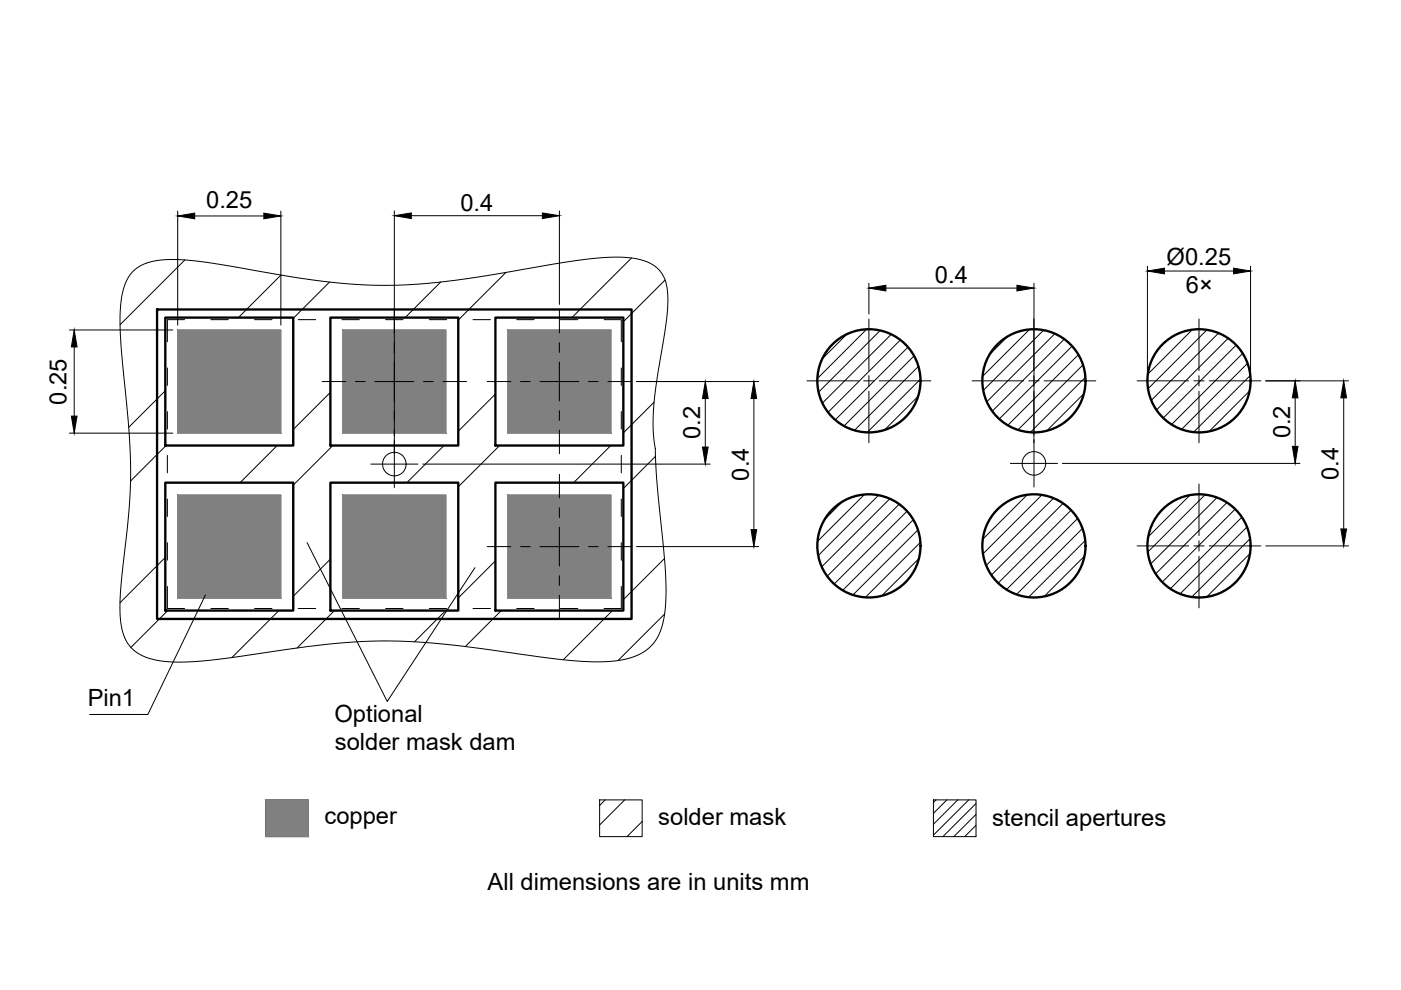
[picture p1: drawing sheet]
<svg xmlns="http://www.w3.org/2000/svg" width="297mm" height="210mm" viewBox="0 0 297 210" stroke-linecap="round" stroke-linejoin="round" font-family="sans-serif">
<!-- layer: package -->
<g fill="none" stroke="#000" stroke-width=".21">
<path d="M35.5 78v3.7M39.1 67.8h-3.6v4.7M44.7 67.8h3.7M54 67.8h3.7M63.2 67.8h3.7M72.5 67.8h3.7M81.8 67.8h3.7M91 67.8h3.7M100.3 67.8h3.7M109.5 67.8h3.7M118.8 67.8h3.7M128.1 67.8h3.6v4.7"/>
<path d="M131.7 78v3.7M35.5 87.3v3.7M35.5 96.5v3.8M78.6 98.4h10M83.6 93.4v10M131.7 87.3v3.7M131.7 96.5v3.8M214.2 98.3h10M219.2 93.2v10M35.5 105.8v3.7M35.5 115.1v3.7M131.7 105.8v3.7"/>
<path d="M131.7 115.1v3.7M35.5 124.3v4.7h3.6M44.7 129h3.7M54 129h3.7M63.2 129h3.7M72.5 129h3.7M81.8 129h3.7M91 129h3.7M100.3 129h3.7M109.5 129h3.7M118.8 129h3.7M131.7 124.3v4.7h-3.6"/>
<circle cx="83.6" cy="98.4" r="2.5"/>
<circle cx="219.2" cy="98.2" r="2.5"/>
</g>
<!-- layer: PCB-copper -->
<g fill="#808080" stroke="#808080" stroke-width=".21">
<path d="M107.7 70l21.8 21.8v-21.8zM107.7 70l21.8 21.8h-21.8z"/>
<path d="M72.7 70l21.8 21.8v-21.8zM72.7 70l21.8 21.8h-21.8z"/>
<path d="M37.7 70l21.8 21.8v-21.8zM37.7 70l21.8 21.8h-21.8z"/>
<path d="M107.7 105l21.8 21.8v-21.8zM107.7 105l21.8 21.8h-21.8z"/>
<path d="M72.7 105l21.8 21.8v-21.8zM72.7 105l21.8 21.8h-21.8z"/>
<path d="M37.7 105l21.8 21.8v-21.8zM37.7 105l21.8 21.8h-21.8z"/>
</g>
<path d="M37.7 70h21.8v21.8h-21.8zM72.7 70h21.8v21.8h-21.8zM107.7 70h21.8v21.8h-21.8zM37.7 105h21.8v21.8h-21.8zM72.7 105h21.8v21.8h-21.8zM107.7 105h21.8v21.8h-21.8z" fill="none" stroke="#808080" stroke-width=".21"/>
<!-- layer: solder mask -->
<g fill="none" stroke="#000" stroke-width=".21">
<path d="M28.1 57.6a11.1 11.1 0 0 1 8.3-2.6 105.9 105.9 0 0 1 18.3 2.5 135.4 135.4 0 0 0 29.6 3 210.7 210.7 0 0 0 30.3-4 77.9 77.9 0 0 1 18.6-1.9 8.9 8.9 0 0 1 7.2 3.5 12.8 12.8 0 0 1 1.1 7.6l-.3 2.8a267.7 267.7 0 0 0-2.7 18.8v1.6a30.5 30.5 0 0 0 .4 6.4v.5a288.4 288.4 0 0 0 1.9 21.9 42.8 42.8 0 0 1-.5 15.2 9.6 9.6 0 0 1-8.3 7 51.5 51.5 0 0 1-15.3-.3 380.1 380.1 0 0 0-30.3-3.6 148.4 148.4 0 0 0-30.2 2.4 110.3 110.3 0 0 1-19.1 2 13.3 13.3 0 0 1-9.1-2.9 10.5 10.5 0 0 1-2.6-7.5 116.2 116.2 0 0 1 1.5-17 118 118 0 0 0-.3-29.4 108.6 108.6 0 0 1-1.1-18.4 12 12 0 0 1 2.6-7.6zM39.2 55.1l-13.8 13.8M59.6 58.3l-9.1 9M69.9 59.8l-7.7 7.7M93.4 59.8l-7.5 7.5M107.3 57.8l-10.1 10.1M133.9 54.7l-12.6 12.6M141 59.4l-8.8 8.8M35 82.8l-7.7 7.8M35.2 94.5l-7.5 7.5M58.8 94.5l-7.9 7.8M70 83.2l-7.8 7.9"/>
<path d="M70.6 94.5l-8.4 8.4M94.1 94.5l-7.8 7.8M105 83.6l-7.8 7.8M105.9 94.5l-8.7 8.7M129.5 94.5l-7.9 7.8M138.7 85.3l-6.5 6.5M139 96.8l-6.8 6.8M35 118.2l-9.6 9.6M70 118.6l-7.8 7.8M105 118.9l-7.8 7.9M140.9 118.4l-8.7 8.7M35.6 129.5l-7.8 7.8"/>
<path d="M59.1 129.5l-9.9 9.9M70.9 129.5l-7.9 7.9M94.5 129.5l-6.6 6.6M106.3 129.5l-7.6 7.6M129.9 129.5l-10.5 10.4M140.9 130.2l-9.9 9.8"/>
</g>
<path d="M33.3 65.6h100.6v65.6h-100.6zM35 67.3h27.2v27.2h-27.2zM70 67.3h27.2v27.2h-27.2zM105 67.3h27.2v27.2h-27.2zM35 102.3h27.2v27.2h-27.2zM70 102.3h27.2v27.2h-27.2zM105 102.3h27.2v27.2h-27.2z" fill="none" stroke="#000" stroke-width=".5"/>
<!-- layer: paste mask -->
<g fill="none" stroke="#000" stroke-width=".21">
<path d="M179.5 70.9l-5.2 5.2M183.7 69.8l-10.4 10.5M186.6 70.1l-13 13M189 70.9l-14.6 14.6M190.9 72.1l-15.3 15.3M192.5 73.6l-15.4 15.4M193.8 75.5l-14.9 14.8M194.7 77.7l-13.5 13.5M213.6 71.3l-3.8 3.9M218.3 69.9l-10 9.9M221.3 70l-12.8 12.8M223.7 70.8l-14.5 14.4"/>
<path d="M225.6 71.9l-15.2 15.3M227.3 73.4l-15.4 15.4M228.6 75.2l-14.9 15M229.6 77.4l-13.8 13.8M230.1 80l-11.6 11.7M247.1 72.4l-1.2 1.3M252.8 69.9l-9.4 9.4M255.9 69.9l-12.5 12.5M258.3 70.6l-14.2 14.3M260.4 71.7l-15.2 15.2M262.1 73.2l-15.5 15.4M263.5 74.9l-15.1 15.1"/>
<path d="M264.5 77l-14 14M265.1 79.6l-12 12M194.6 84l-7.1 7.2M195.2 80.4l-11.3 11.3M229.8 83.5l-7.9 7.9M264.9 82.9l-8.5 8.6M178.6 106.3l-3.8 3.9M183.3 104.9l-10 9.9M186.3 105l-12.8 12.8M188.7 105.8l-14.5 14.4M190.6 106.9l-15.2 15.3M192.3 108.4l-15.4 15.4"/>
<path d="M193.6 110.2l-14.9 15M194.6 112.4l-13.8 13.7M194.8 118.4l-7.9 7.9M195.1 115l-11.6 11.7M212.1 107.4l-1.2 1.3M217.8 104.9l-9.4 9.4M220.9 104.9l-12.5 12.5M223.4 105.6l-14.3 14.3M225.4 106.7l-15.2 15.2M227.1 108.2l-15.5 15.4M228.5 109.9l-15.1 15.1M229.5 112l-14 14"/>
<path d="M229.9 117.9l-8.5 8.6M230.1 114.6l-12 12M252.3 105l-8.9 8.8M255.5 104.9l-12.2 12.1M258 105.5l-14 14.1M260.1 106.5l-15.1 15.2M261.9 107.9l-15.5 15.5M263.3 109.7l-15.2 15.1M264.4 111.7l-14.2 14.2M265 117.4l-9.2 9.2M265 114.2l-12.3 12.4"/>
</g>
<g fill="none" stroke="#000" stroke-width=".5">
<circle cx="184.2" cy="80.7" r="10.9"/>
<circle cx="219.2" cy="80.7" r="10.9"/>
<circle cx="254.2" cy="80.7" r="10.9"/>
<circle cx="184.2" cy="115.7" r="10.9"/>
<circle cx="219.2" cy="115.7" r="10.9"/>
<circle cx="254.2" cy="115.7" r="10.9"/>
</g>
<!-- layer: annotation -->
<g fill="none" stroke="#000" stroke-width=".21">
<path d="M83.6 65.6v5M83.6 72.7v2M83.6 76.8v8.2M118.6 65.6v5M118.6 72.7v2M118.6 76.8v8.2M184.2 67.6v11M184.2 79.7v2.1M219.2 67.6v11M219.2 79.7v2.1M254.2 67.6v11M254.2 79.7v2.1"/>
<path d="M68.3 80.9h5M75.4 80.9h2M79.5 80.9h8.2M83.6 87.1v2M83.6 91.2v5M89.8 80.9h2M93.9 80.9h5M103.3 80.9h5M110.4 80.9h2M114.5 80.9h8.2M118.6 87.1v2M118.6 91.2v5"/>
<path d="M124.8 80.9h2M128.9 80.9h5M171.1 80.7h10.9M183.1 80.7h2.2M184.2 82.9v11M186.4 80.7h10.9M206.1 80.7h10.9M218.1 80.7h2.2M219.2 82.9v11M221.4 80.7h10.9M241.1 80.7h10.9M253.1 80.7h2.2"/>
<path d="M254.2 82.9v11M256.4 80.7h10.9M65.1 115l17 33.7 18.6-28.3M103.3 115.9h5M110.4 115.9h2M114.5 115.9h8.2M118.6 100.6v5M118.6 107.7v2M118.6 111.8v8.2M124.8 115.9h2M128.9 115.9h5M241.1 115.7h10.9"/>
<path d="M253.1 115.7h2.2M254.2 102.6v11M254.2 114.7v2.1M254.2 117.9v11M256.4 115.7h10.9M43.6 126.1l-12.3 25.4h-12.3M118.6 122.1v2M118.6 126.2v5M56.4 169.6h9v7.8h-9zM127.1 169.6h9.1v7.8h-9.1zM128.3 169.6l-1.2 1.2M132.4 169.6l-5.3 5.3"/>
<path d="M136.2 174.2l-3.3 3.2M197.9 169.6h9v7.8h-9zM198.5 169.6l-.6 .5M200.8 169.6l-2.9 2.9M203.1 169.6l-5.2 5.2M205.4 169.6l-7.5 7.5M206.9 177.3l-.1 .1M206.9 175l-2.4 2.4M206.9 172.7l-4.7 4.7M206.9 170.4l-7 7"/>
</g>
<!-- layer: Dimensions -->
<g fill="none" stroke="#000" stroke-width=".21">
<path d="M37.7 44.8v24.1M41.3 45.8h14.6M59.5 44.8v24.1M83.6 44.7v47.7M87.2 45.7h27.8M118.6 44.7v19.9M243.3 56.4v23.3M246.9 57.5h14.6M265.1 56.4v23.3M14.7 70h21.9M15.7 73.6v14.6M184.2 60.1v6.5"/>
<path d="M187.8 61.1h27.8M219.2 60.1v32.1M14.7 91.8h21.9M89.6 98.4h61M134.9 80.9h26M149.5 84.5v10.3M159.8 84.5v27.8M225.2 98.3h50.4M268.4 80.7h17.5M274.6 84.4v10.2M284.9 84.4v27.7M134.9 115.9h26"/>
<path d="M268.4 115.7h17.5"/>
</g>
<g fill="#000" stroke="#000" stroke-width=".21">
<path d="M37.7 45.8l3.6-.6v1.2zM55.9 45.2l3.6 .6-3.6 .6zM83.6 45.7l3.6-.6v1.2zM115 45.1l3.6 .6-3.6 .6zM243.3 57.5l3.6-.6v1.2zM261.5 56.9l3.6 .6-3.6 .6zM15.7 70l.6 3.6h-1.2zM184.2 61.1l3.6-.6v1.2zM215.6 60.5l3.6 .6-3.6 .6zM15.1 88.2h1.2l-.6 3.6zM148.9 94.8h1.2l-.6 3.6zM149.5 80.9l.6 3.6h-1.2z"/>
<path d="M159.8 80.9l.6 3.6h-1.2zM274 94.6h1.2l-.6 3.7zM274.6 80.7l.6 3.7h-1.2zM284.9 80.7l.6 3.7h-1.2zM159.2 112.3h1.2l-.6 3.6zM284.3 112.1h1.2l-.6 3.6z"/>
</g>
<!-- layer: annotation -->
<path d="M56.4 169.6l9 7.8v-7.8zM56.4 169.6l9 7.8h-9z" fill="#808080" stroke="#808080" stroke-width=".21"/>
<g font-size="5">
<text x="43.7" y="44.2">0.25</text>
<text x="97.6" y="44.6">0.4</text>
<text x="198.2" y="60">0.4</text>
<text x="247.4" y="56.3">Ø0.25</text>
<text x="251.4" y="62.1">6×</text>
<text x="14.1" y="85.8" transform="rotate(-90 14.1 85.8)">0.25</text>
<text x="148.4" y="93.1" transform="rotate(-90 148.4 93.1)">0.2</text>
<text x="273.5" y="93" transform="rotate(-90 273.5 93)">0.2</text>
<text x="158.7" y="101.9" transform="rotate(-90 158.7 101.9)">0.4</text>
<text x="283.8" y="101.7" transform="rotate(-90 283.8 101.7)">0.4</text>
<text x="18.6" y="149.7">Pin1</text>
<text x="70.9" y="153.1">Optional</text>
<text x="71" y="159.1">solder mask dam</text>
<text x="68.8" y="174.8">copper</text>
<text x="139.6" y="174.9">solder mask</text>
<text x="210.4" y="175.1">stencil apertures</text>
<text x="103.4" y="188.6">All dimensions are in units mm</text>
</g>
</svg>
